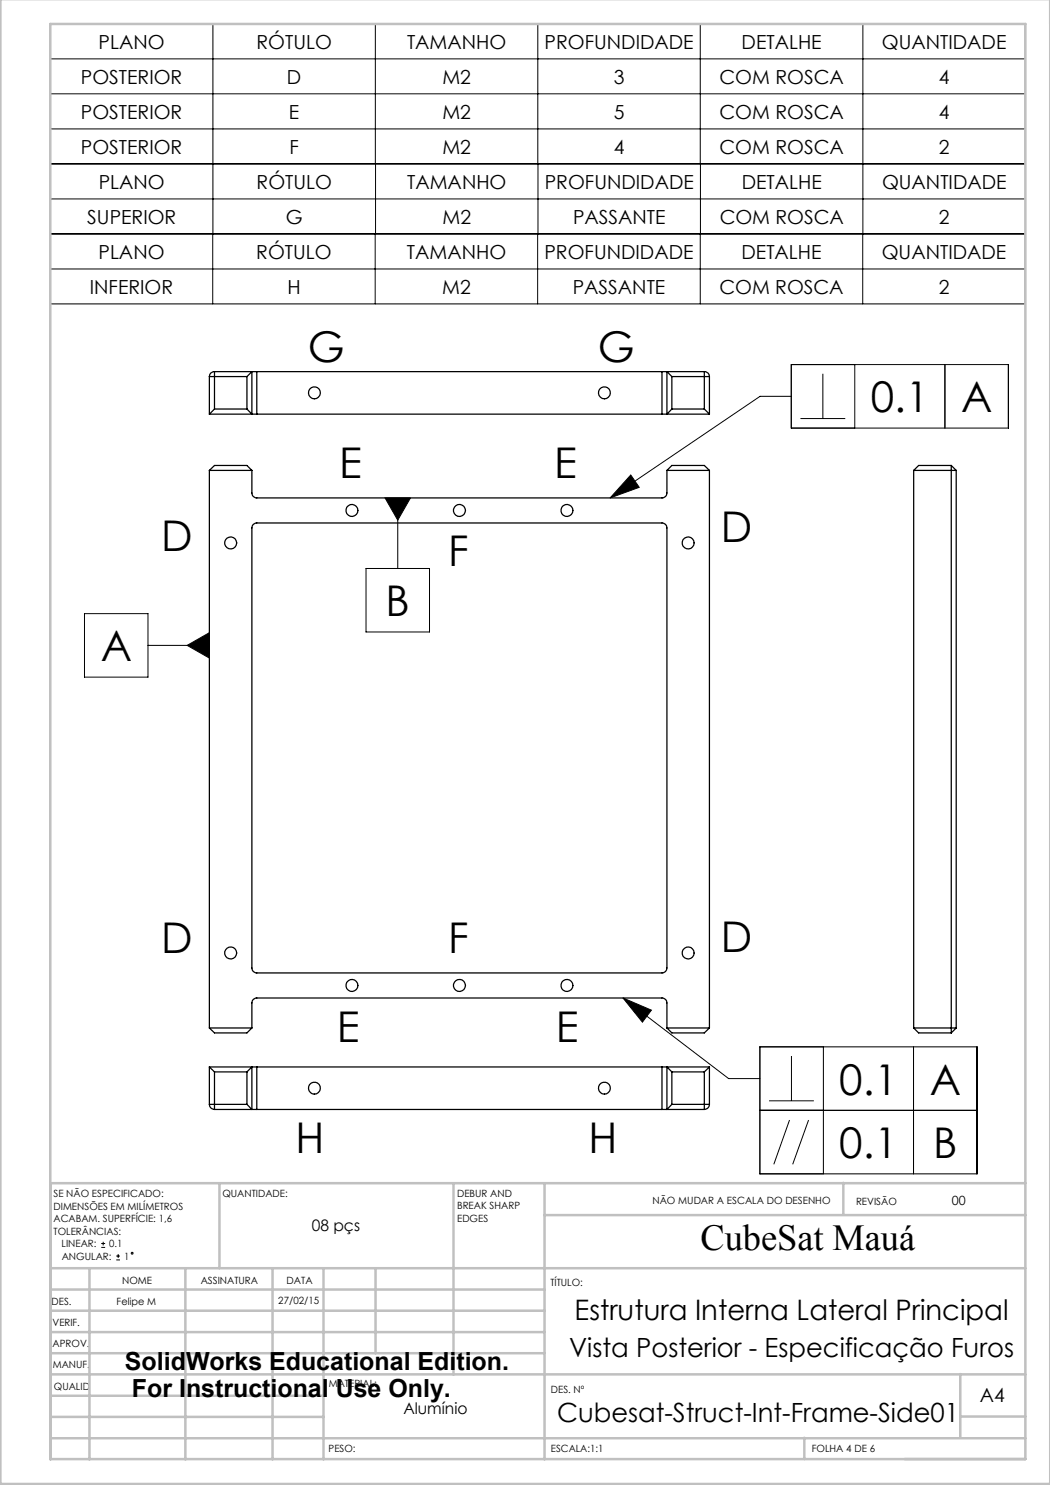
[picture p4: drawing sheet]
<svg xmlns="http://www.w3.org/2000/svg" width="210mm" height="297mm" viewBox="0 0 210 297" stroke-linecap="round" stroke-linejoin="round" font-family="sans-serif">
<g fill="none" stroke="#000" stroke-width=".2">
<path d="M10.1 18.8h195M10.1 11.8h195M42.6 4.8v42M75.1 4.8v28M107.6 4.8v28M140.1 4.8v28M172.6 4.8v42M10.1 25.8h195M10.1 32.8v14M10.1 39.8h195M75.1 32.8v14M107.6 32.8v14"/>
<path d="M140.1 32.8v14M205.1 32.8v-28h-195v28h195v14h-195v14h194.9v-14M10.1 53.8h194.9M42.5 46.8v14M75 46.8v14M107.5 46.8v14M140.1 46.8v14M172.5 46.8v14M158.3 72.9h43.4v12.7h-43.4zM158.3 79.3h-6.3l-30 20.3M164.6 74.8v8.9M171 72.9v12.7"/>
<path d="M189 72.9v12.7M77 99.6h5.1l-2.5 4.4zM79.6 99.6v14.1M126.2 95l1.6 2.5-5.8 2.1zM160.1 83.7h9M73.2 113.7h12.7v12.7h-12.7zM16.9 122.7h12.7v12.7h-12.7zM29.6 129.1h12.3M37.4 129.1l4.5-2.6v5.1zM124.6 199.6l5.7 2.4-1.8 2.4zM124.6 199.6l21.1 16.1h6.3M152 209.4h43.4v25.4h-43.4z"/>
<path d="M158.3 211.2v9M164.7 209.4v25.4M182.7 209.4v25.4M153.8 220.2h9M157.9 224l-3.1 8.9M161.7 224l-3.2 8.9M195.4 222.1h-43.4M20.2 249.5h.8M20.2 248.7h.8M20.6 248.4v.7M23.2 252h.8M23.2 251.2h.8"/>
<path d="M23.6 250.8v.8"/>
<circle cx="26.4" cy="250.6" r=".19"/>
</g>
<g fill="none" stroke="#c0c0c0" stroke-width=".5">
<path d="M.1 -.1v296.9h209.9v-296.9M10.1 4.8h195v287h-195zM43.9 236.6v17M90.7 236.6v38.3M108.9 236.6v55.3M168.7 236.6v6.3M205.1 236.6h-195v55.3M10.1 253.6h195M10.1 257.9h98.8M17.9 253.6v38.3M37.1 253.6v38.3M54.5 253.6v38.3"/>
<path d="M64.7 253.6v38.3M75.1 253.6v17M108.9 243h96.2M10.1 270.6h98.8M10.1 266.4h98.8M10.1 262.1h98.8M10.1 279.1h54.6M10.1 274.9h195M192.1 274.8v12.7M10.1 287.7h195M10.1 283.4h54.6M160.9 287.5v4.3"/>
<path d="M192.1 283.3h13"/>
</g>
<path d="M126.2 95l1.6 2.5-5.8 2.1zM124.6 199.6l5.7 2.4-1.8 2.4zM37.4 129.1l4.5 2.5v-5.1zM77 99.6l2.6 4.4 2.5-4.4z" fill="#000"/>
<g fill="none" stroke="#000" stroke-width=".25">
<path d="M41.9 75.3v7.5M41.9 75.3h7.5M42.9 74.3a.97 .97 0 0 0-1 1M42.9 74.3v7.5M42.9 74.3h7.5M49.4 75.3v6.5M50.4 74.3h1M50.4 74.3v8.5M50.4 74.3l-1 1M51.4 74.3h81M51.4 74.3v8.5M132.4 74.3h1"/>
<path d="M132.4 74.3v8.5M133.4 74.3v8.5M133.4 74.3h7.5M133.4 74.3l1 1M134.4 75.3h7.5M134.4 75.3v6.5M140.9 74.3a.97 .97 0 0 1 1 1M140.9 74.3v7.5M141.9 75.3v7.5M41.9 82.8h8.5M41.9 94.1h8.5M41.9 94.1v111.5"/>
<path d="M41.9 94.1l1-1h6.5l1 1M42.9 81.8h6.5M42.9 81.8l-1 1M49.4 81.8l1 1M50.4 82.8h1M50.4 94.1v4.5a.96 .96 0 0 0 1 1h81a.96 .96 0 0 0 1-1v-4.5M51.4 82.8h81M132.4 82.8h1M133.4 94.1h8.5M133.4 94.1l1-1h6.5l1 1M133.4 82.8h8.5M134.4 81.8h6.5"/>
<path d="M134.4 81.8l-1 1M140.9 81.8l1 1M141.9 94.1v111.5M182.7 94.1h8.5M182.7 94.1v111.5M190.3 93.1h-6.6l-1 1M190.3 93.1v113.5M190.3 93.1l.9 1M191.2 94.1v111.5M50.7 104.9l.5-.3h81.2a.96 .96 0 0 1 1 1v88a.96 .96 0 0 1-1 1h-81a.96 .96 0 0 1-1-1v-88zM41.9 213.4v7.5M41.9 213.4l1 1"/>
<path d="M41.9 213.4h8.5M41.9 205.6h8.5M41.9 205.6l1 1h6.5l1-1M42.9 214.4v7.5M42.9 214.4h6.5M49.4 214.4v6.5M50.4 213.4h1M50.4 213.4v8.5M50.4 213.4l-1 1M50.4 205.6v-5a.96 .96 0 0 1 1-1h81a.96 .96 0 0 1 1 1v5M51.4 213.4v8.5M51.4 213.4h81"/>
<path d="M132.4 213.4h1M132.4 213.4v8.5M133.4 213.4v8.5M133.4 213.4l1 1M133.4 213.4h8.5M133.4 205.6h8.5M133.4 205.6l1 1h6.5l1-1M134.4 214.4v6.5M134.4 214.4h6.5M140.9 214.4v7.5M141.9 213.4v7.5M141.9 213.4l-1 1"/>
<path d="M182.7 205.6h8.5M182.7 205.6l1 1h6.6M191.2 205.6l-.9 1M41.9 220.9a1.02 1.02 0 0 0 1 1M41.9 220.9h7.5M42.9 221.9h7.5M49.4 220.9l1 1M50.4 221.9h1M51.4 221.9h81M132.4 221.9h1M133.4 221.9h7.5M134.4 220.9h7.5"/>
<path d="M134.4 220.9l-1 1M141.9 220.9a1.02 1.02 0 0 1-1 1"/>
<circle cx="62.9" cy="78.6" r="1.2"/>
<circle cx="120.9" cy="78.6" r="1.2"/>
<circle cx="46.1" cy="108.6" r="1.2"/>
<circle cx="70.4" cy="102.1" r="1.2"/>
<circle cx="91.9" cy="102.1" r="1.21"/>
<circle cx="113.4" cy="102.1" r="1.2"/>
<circle cx="137.6" cy="108.6" r="1.19"/>
<circle cx="46.1" cy="190.6" r="1.21"/>
<circle cx="70.4" cy="197.1" r="1.2"/>
<circle cx="91.9" cy="197.1" r="1.21"/>
<circle cx="113.4" cy="197.1" r="1.2"/>
<circle cx="137.6" cy="190.6" r="1.2"/>
<circle cx="62.9" cy="217.6" r="1.2"/>
<circle cx="120.9" cy="217.6" r="1.2"/>
</g>
<g font-size="8.5">
<text x="61.6" y="72.5">G</text>
<text x="119.5" y="72.5">G</text>
<text x="174.1" y="82.4">0.1</text>
<text x="192.2" y="82.4">A</text>
<text x="67.8" y="95.6">E</text>
<text x="110.8" y="95.6">E</text>
<text x="32.2" y="110.1">D</text>
<text x="89.6" y="113.1">F</text>
<text x="144.2" y="108.4">D</text>
<text x="77.1" y="123.2">B</text>
<text x="20.1" y="132.3">A</text>
<text x="32.2" y="190.6">D</text>
<text x="89.6" y="190.6">F</text>
<text x="144.2" y="190.4">D</text>
<text x="67.3" y="208.5">E</text>
<text x="111.2" y="208.5">E</text>
<text x="167.9" y="218.9">0.1</text>
<text x="186" y="218.9">A</text>
<text x="59.1" y="230.6">H</text>
<text x="117.7" y="230.6">H</text>
<text x="167.9" y="231.6">0.1</text>
<text x="186.7" y="231.6">B</text>
</g>
<text font-size="7.3" x="140.1" y="249.9">CubeSat Mauá</text>
<text font-size="5.6" x="114.9" y="264">Estrutura Interna Lateral Principal</text>
<g font-size="5.3">
<text x="113.8" y="271.4">Vista Posterior - Especificação Furos</text>
<text x="111.4" y="284.3">Cubesat-Struct-Int-Frame-Side01</text>
</g>
<g font-size="5">
<text x="25" y="273.9">SolidWorks Educational Edition.</text>
<text x="26.4" y="279.4">For Instructional Use Only.</text>
</g>
<g font-size="3.9">
<text x="19.7" y="9.7">PLANO</text>
<text x="51.3" y="9.7">RÓTULO</text>
<text x="81.4" y="9.7">TAMANHO</text>
<text x="108.9" y="9.7">PROFUNDIDADE</text>
<text x="148.3" y="9.7">DETALHE</text>
<text x="176.4" y="9.7">QUANTIDADE</text>
<text x="16.2" y="16.7">POSTERIOR</text>
<text x="57.4" y="16.7">D</text>
<text x="88.5" y="16.7">M2</text>
<text x="122.8" y="16.7">3</text>
<text x="143.9" y="16.7">COM ROSCA</text>
<text x="187.8" y="16.7">4</text>
<text x="16.2" y="23.7">POSTERIOR</text>
<text x="57.8" y="23.7">E</text>
<text x="88.5" y="23.7">M2</text>
<text x="122.8" y="23.7">5</text>
<text x="143.9" y="23.7">COM ROSCA</text>
<text x="187.8" y="23.7">4</text>
<text x="16.2" y="30.7">POSTERIOR</text>
<text x="57.9" y="30.7">F</text>
<text x="88.5" y="30.7">M2</text>
<text x="122.8" y="30.7">4</text>
<text x="143.9" y="30.7">COM ROSCA</text>
<text x="187.8" y="30.7">2</text>
<text x="19.8" y="37.7">PLANO</text>
<text x="51.3" y="37.7">RÓTULO</text>
<text x="81.4" y="37.7">TAMANHO</text>
<text x="109" y="37.7">PROFUNDIDADE</text>
<text x="148.4" y="37.7">DETALHE</text>
<text x="176.4" y="37.7">QUANTIDADE</text>
<text x="17.5" y="44.7">SUPERIOR</text>
<text x="57.2" y="44.7">G</text>
<text x="88.5" y="44.7">M2</text>
<text x="114.6" y="44.7">PASSANTE</text>
<text x="143.9" y="44.7">COM ROSCA</text>
<text x="187.8" y="44.7">2</text>
<text x="19.7" y="51.7">PLANO</text>
<text x="51.3" y="51.7">RÓTULO</text>
<text x="81.4" y="51.7">TAMANHO</text>
<text x="108.9" y="51.7">PROFUNDIDADE</text>
<text x="148.3" y="51.7">DETALHE</text>
<text x="176.3" y="51.7">QUANTIDADE</text>
<text x="18" y="58.7">INFERIOR</text>
<text x="57.5" y="58.7">H</text>
<text x="88.5" y="58.7">M2</text>
<text x="114.6" y="58.7">PASSANTE</text>
<text x="143.9" y="58.7">COM ROSCA</text>
<text x="187.7" y="58.7">2</text>
<text x="196" y="280.4">A4</text>
</g>
<g font-size="3.2">
<text x="62.3" y="246.3">08 pçs</text>
<text x="80.7" y="282.8">Alumínio</text>
</g>
<text font-size="2.5" x="190.4" y="240.9">00</text>
<g font-size="2">
<text x="10.7" y="239.5">SE NÃO ESPECIFICADO:</text>
<text x="44.5" y="239.5">QUANTIDADE:</text>
<text x="91.4" y="239.4">DEBUR AND</text>
<text x="10.7" y="242">DIMENSÕES EM MILÍMETROS</text>
<text x="10.7" y="244.5">ACABAM. SUPERFÍCIE: 1,6</text>
<text x="91.4" y="241.9">BREAK SHARP</text>
<text x="91.4" y="244.4">EDGES</text>
<text x="130.5" y="240.8">NÃO MUDAR A ESCALA DO DESENHO</text>
<text x="171.2" y="241">REVISÃO</text>
<text x="10.7" y="247">TOLERÂNCIAS:</text>
<text x="12.3" y="249.5">LINEAR:</text>
<text x="12.3" y="252">ANGULAR:</text>
<text x="21.8" y="249.5">0.1</text>
<text x="24.8" y="252">1</text>
<text x="24.4" y="256.9">NOME</text>
<text x="40.1" y="256.8">ASSINATURA</text>
<text x="57.3" y="256.8">DATA</text>
<text x="110.1" y="257.1">TÍTULO:</text>
<text x="10.3" y="260.9">DES.</text>
<text x="23.3" y="261">Felipe M</text>
<text x="55.7" y="260.8">27/02/15</text>
<text x="10.5" y="269.3">APROV.</text>
<text x="10.5" y="265.2">VERIF.</text>
<text x="10.6" y="273.6">MANUF.</text>
<text x="10.8" y="278">QUALID</text>
<text x="65.8" y="277.4">MATERIAL:</text>
<text x="110.2" y="278.5">DES. Nº</text>
<text x="65.7" y="290.4">PESO:</text>
<text x="110.2" y="290.5">ESCALA:1:1</text>
<text x="162.4" y="290.4">FOLHA 4 DE 6</text>
</g>
</svg>
